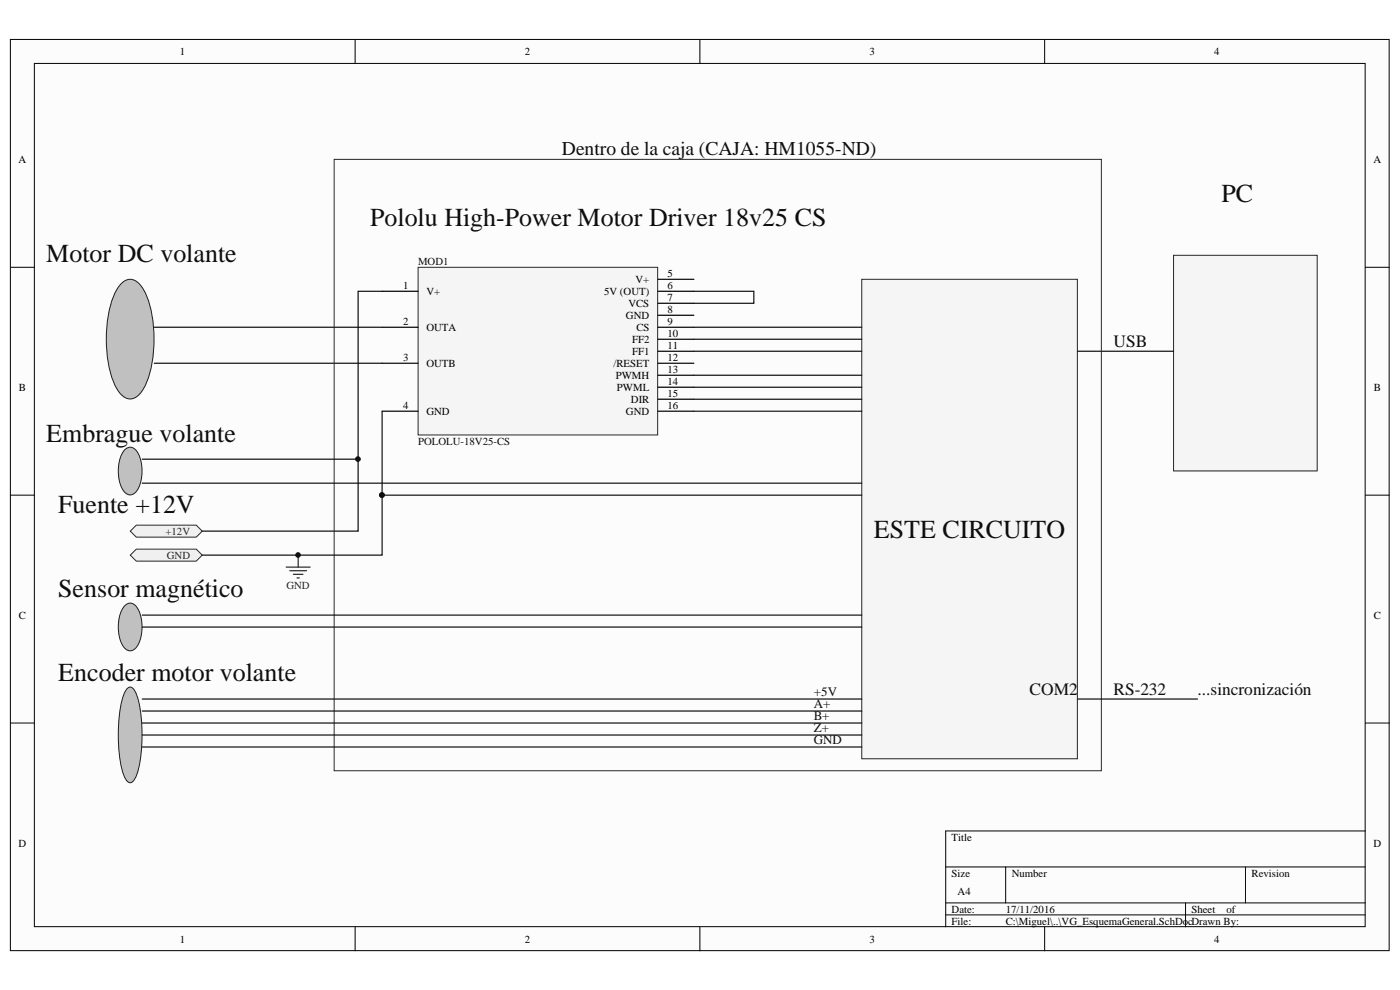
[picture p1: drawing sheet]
<svg xmlns="http://www.w3.org/2000/svg" width="297mm" height="210mm" viewBox="0 0 297 210" stroke-linecap="round" stroke-linejoin="round" font-family="sans-serif">
<g fill="#fcfcfc" stroke="#000" stroke-width=".21">
<path d="M2.2 8.4h292.5v193.3h-292.5z"/>
<path d="M7.3 13.5h282.3v183.1h-282.3z"/>
</g>
<g fill="none" stroke="#000" stroke-width=".21">
<path d="M75.3 8.4v5.1M148.5 8.4v5.1M221.6 8.4v5.1M2.2 56.7h5.1M289.7 56.7h5.1M2.2 105h5.1M289.7 105h5.1M2.2 153.4h5.1M289.7 153.4h5.1M289.7 176.3h-89.1v20.3M75.3 196.6v5.1M148.5 196.6v5.1"/>
<path d="M200.6 183.9h89.1M200.6 191.5h89.1M200.6 194.1h89.1M213.4 183.9v7.6M221.6 196.6v5.1M251.5 191.5v5.1M264.2 183.9v7.6"/>
</g>
<path d="M88.7 56.7h50.8v35.6h-50.8z" fill="#f5f5f5" stroke="#262626" stroke-width=".21"/>
<g fill="none" stroke="#000" stroke-width=".25">
<path d="M139.6 59.2h7.6M81.1 61.8h7.6M81.1 69.4h7.6M81.1 77.1h7.6M139.6 61.8h7.6M139.6 64.3h7.6M139.6 66.9h7.6M139.6 69.4h7.6M139.6 72h7.6M139.6 74.5h7.6M139.6 77.1h7.6M139.6 79.6h7.6"/>
<path d="M81.1 87.2h7.6M139.6 82.1h7.6M139.6 84.7h7.6M139.6 87.2h7.6"/>
</g>
<path d="M147.2 61.8h12.7v2.5h-12.7" fill="none" stroke="#0e0e0e" stroke-width=".25"/>
<g fill="#f5f5f5" stroke="#262626" stroke-width=".21">
<path d="M249 54.2h30.4v45.7h-30.4z"/>
<path d="M182.8 59.2h45.8v101.8h-45.8z"/>
</g>
<path d="M228.6 74.5h20.4" fill="none" stroke="#0e0e0e" stroke-width=".25"/>
<path d="M25.6 60.2a2.45 2.45 0 0 1 4 0 17 17 0 0 1 3 10 24.5 24.5 0 0 1-1.9 11.8 4.2 4.2 0 0 1-3.1 2.6 3.3 3.3 0 0 1-2.5-1.7 21.8 21.8 0 0 1-2.5-12.7 17 17 0 0 1 3-10z" fill="#c0c0c0" stroke="#1c1c1c" stroke-width=".21"/>
<path d="M32.7 69.4h48.4M32.7 77.1h48.4" fill="none" stroke="#0e0e0e" stroke-width=".25"/>
<g fill="#f0f0f0" stroke="#262626" stroke-width=".21">
<path d="M28.9 111.4h12.7l1.3 1.3-1.3 1.2h-12.7l-1.3-1.2z" fill-rule="evenodd"/>
<path d="M28.9 116.5h12.7l1.3 1.3-1.3 1.2h-12.7l-1.3-1.2z" fill-rule="evenodd"/>
</g>
<path d="M81.1 61.8h-5.1v50.9h-33.1M147.2 79.6h35.6M147.2 74.5h35.6M147.2 72h35.6M147.2 69.4h35.6M147.2 87.2h35.6M147.2 84.7h35.6M147.2 82.1h35.6" fill="none" stroke="#0e0e0e" stroke-width=".25"/>
<path d="M63.3 117.8v2.5M60.7 120.3h5.1M61.5 121.1h3.5M62.2 121.8h2.1M63 122.6h.5" fill="none" stroke="#262626" stroke-width=".25"/>
<circle cx="63.2" cy="117.7" r=".49" fill="#0e0e0e" stroke="#0e0e0e" stroke-width=".21"/>
<path d="M26.6 95.3a1.52 1.52 0 0 1 2.4 .4 8.5 8.5 0 0 1 0 8.4 1.59 1.59 0 0 1-2.8 0 8.5 8.5 0 0 1 0-8.4z" fill="#c0c0c0" stroke="#1c1c1c" stroke-width=".21"/>
<path d="M70.9 33.8h162.8v129.7h-162.8z" fill="none" stroke="#262626" stroke-width=".21"/>
<path d="M30.2 97.4h45.8M81.1 87.2v17.8M30.2 102.5h152.6M182.8 105h-101.7v12.8h-38.2" fill="none" stroke="#0e0e0e" stroke-width=".25"/>
<g fill="#0e0e0e" stroke="#0e0e0e" stroke-width=".21">
<circle cx="75.9" cy="97.4" r=".5"/>
<circle cx="81" cy="105" r=".5"/>
</g>
<path d="M26.6 128.3a1.52 1.52 0 0 1 2.4 .5 8.5 8.5 0 0 1 0 8.4 1.59 1.59 0 0 1-2.8 0 8.5 8.5 0 0 1 0-8.4z" fill="#c0c0c0" stroke="#1c1c1c" stroke-width=".21"/>
<path d="M30.2 130.5h152.6M30.2 133h152.6" fill="none" stroke="#0e0e0e" stroke-width=".25"/>
<path d="M26.9 146.2a.84 .84 0 0 1 1.4 0 16.8 16.8 0 0 1 1.8 8.2 26.2 26.2 0 0 1-1.4 10.7 1.07 1.07 0 0 1-1.1 1 1.07 1.07 0 0 1-1-1 28.2 28.2 0 0 1-1.3-13.5l.4-2.4a7.7 7.7 0 0 1 1.2-3z" fill="#c0c0c0" stroke="#1c1c1c" stroke-width=".21"/>
<path d="M30.2 148.3h152.6M30.2 150.8h152.6M30.2 153.4h152.6M30.2 155.9h152.6M30.2 158.5h152.6M228.6 148.3h25.5" fill="none" stroke="#0e0e0e" stroke-width=".25"/>
<g font-size="5.5" fill="#0e0e0e">
<text x="78.5" y="47.9">Pololu High-Power Motor Driver 18v25 CS</text>
<text x="259.2" y="42.8">PC</text>
<text x="9.8" y="55.5">Motor DC volante</text>
<text x="9.8" y="93.7">Embrague volante</text>
<text x="12.4" y="108.9">Fuente +12V</text>
<text x="185.4" y="114">ESTE CIRCUITO</text>
<text x="12.4" y="126.7">Sensor magnético</text>
<text x="12.4" y="144.6">Encoder motor volante</text>
</g>
<text font-size="4.1" fill="#0e0e0e" x="119.2" y="32.9">Dentro de la caja (CAJA: HM1055-ND)</text>
<g font-size="3.7" fill="#0e0e0e">
<text x="236.3" y="73.7">USB</text>
<text x="218.4" y="147.5">COM2</text>
<text x="236.3" y="147.5">RS-232</text>
<text x="254" y="147.5">...sincronización</text>
</g>
<g font-size="2.8" fill="#0e0e0e">
<text x="172.6" y="147.7">+5V</text>
<text x="172.6" y="150.2">A+</text>
<text x="172.6" y="152.8">B+</text>
<text x="172.6" y="155.3">Z+</text>
<text x="172.6" y="157.9">GND</text>
</g>
<g font-size="2.3">
<text x="38.2" y="11.7">1</text>
<text x="111.3" y="11.7">2</text>
<text x="184.5" y="11.7">3</text>
<text x="257.6" y="11.7">4</text>
<text x="3.9" y="34.6">A</text>
<text x="291.4" y="34.6">A</text>
<text x="141.6" y="58.8">5</text>
<text x="85.5" y="61.3">1</text>
<text x="90.5" y="62.6">V+</text>
<text x="128.1" y="62.6">5V (OUT)</text>
<text x="133.3" y="65.1">VCS</text>
<text x="134.8" y="60">V+</text>
<text x="141.6" y="61.3">6</text>
<text x="141.6" y="63.8">7</text>
<text x="85.5" y="68.9">2</text>
<text x="90.5" y="70.2">OUTA</text>
<text x="132.8" y="67.6">GND</text>
<text x="135" y="70.2">CS</text>
<text x="141.6" y="66.4">8</text>
<text x="141.6" y="68.9">9</text>
<text x="141.6" y="71.5">10</text>
<text x="85.5" y="76.6">3</text>
<text x="90.5" y="77.9">OUTB</text>
<text x="130.1" y="77.9">/RESET</text>
<text x="134.1" y="72.7">FF2</text>
<text x="134.1" y="75.3">FF1</text>
<text x="141.6" y="74">11</text>
<text x="141.6" y="76.6">12</text>
<text x="4" y="82.9">B</text>
<text x="130.6" y="80.4">PWMH</text>
<text x="130.9" y="82.9">PWML</text>
<text x="141.6" y="79.1">13</text>
<text x="141.6" y="81.7">14</text>
<text x="291.5" y="82.9">B</text>
<text x="85.5" y="86.7">4</text>
<text x="90.5" y="88">GND</text>
<text x="132.8" y="88">GND</text>
<text x="133.9" y="85.5">DIR</text>
<text x="141.6" y="84.2">15</text>
<text x="141.6" y="86.7">16</text>
<text x="4" y="131.3">C</text>
<text x="291.5" y="131.3">C</text>
<text x="3.9" y="179.6">D</text>
<text x="201.9" y="178.3">Title</text>
<text x="291.4" y="179.6">D</text>
<text x="201.9" y="186">Size</text>
<text x="214.6" y="186">Number</text>
<text x="265.5" y="186">Revision</text>
<text x="203.2" y="189.8">A4</text>
<text x="201.9" y="193.6">Date:</text>
<text x="201.9" y="196.1">File:</text>
<text x="213.4" y="193.6">17/11/2016</text>
<text x="213.4" y="196.1">C:\Miguel\..\VG_EsquemaGeneral.SchDocDrawn By:</text>
<text x="252.8" y="193.6">Sheet</text>
<text x="260.2" y="193.6">of</text>
<text x="38.2" y="199.9">1</text>
<text x="111.3" y="199.9">2</text>
<text x="184.5" y="199.9">3</text>
<text x="257.6" y="199.9">4</text>
</g>
<g font-size="2.3" fill="#0e0e0e">
<text x="88.7" y="56.2">MOD1</text>
<text x="88.7" y="94.4">POLOLU-18V25-CS</text>
</g>
<g font-size="2.3" fill="#262626">
<text x="35.1" y="113.5">+12V</text>
<text x="35.4" y="118.5">GND</text>
<text x="60.7" y="124.9">GND</text>
</g>
</svg>
